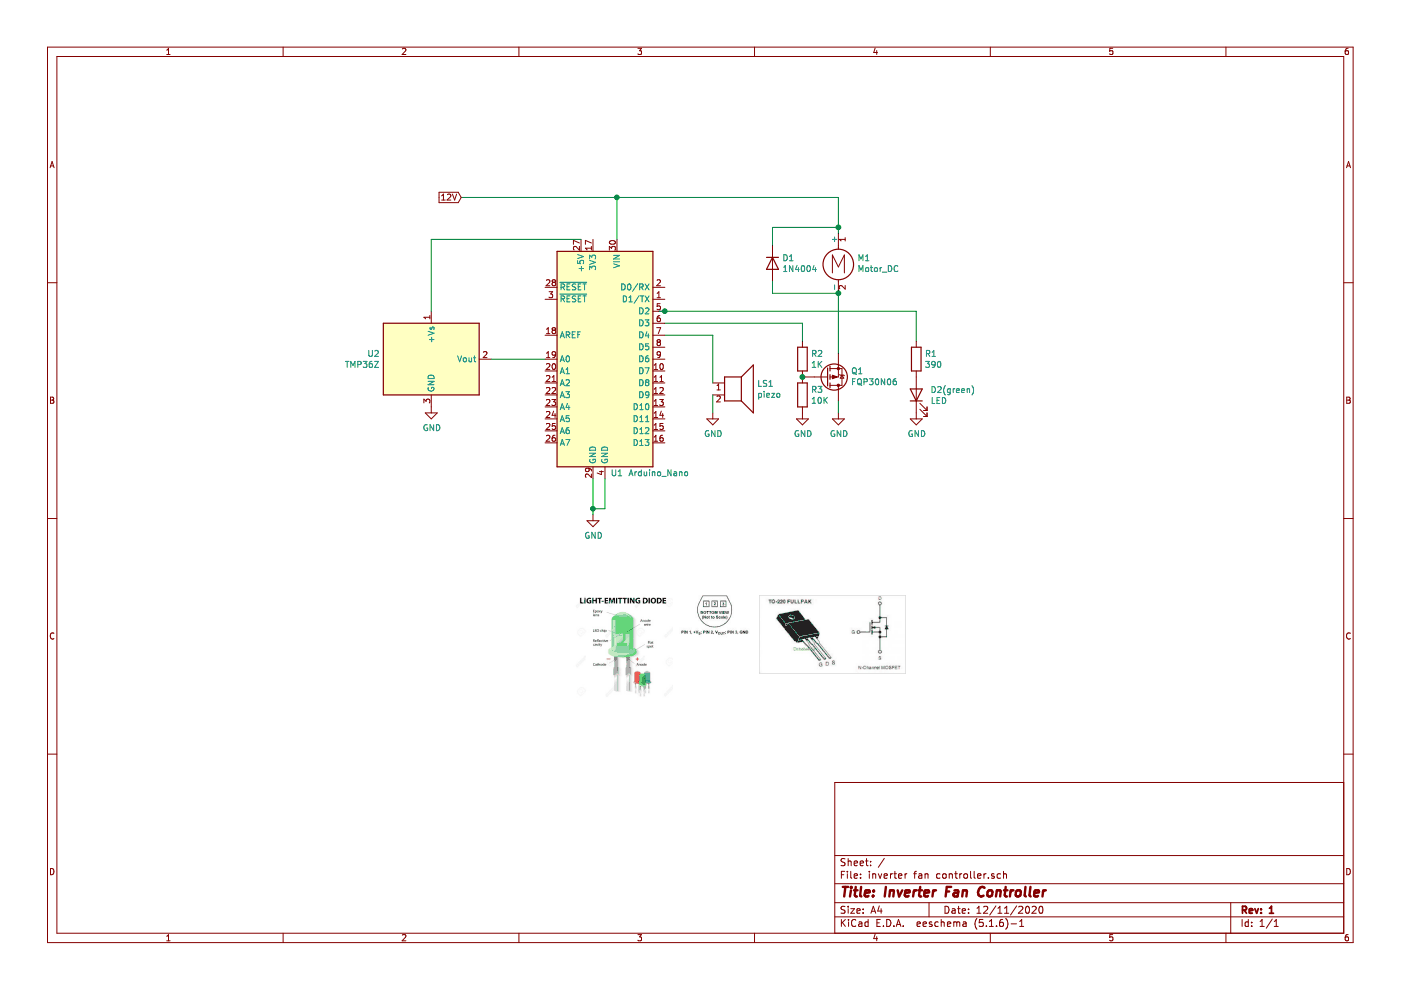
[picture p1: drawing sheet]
EESchema Schematic File Version 4
EELAYER 30 0
EELAYER END
$Descr A4 11693 8268
encoding utf-8
Sheet 1 1
Title "Inverter Fan Controller"
Date "12/11/2020"
Rev "1"
Comp ""
Comment1 ""
Comment2 ""
Comment3 ""
Comment4 ""
$EndDescr
$Comp
L Device:R R3
U 1 1
P 6700 3300
F 0 "R3" H 6770 3346 50  0000 L CNN
F 1 "10K" H 6770 3255 50  0000 L CNN
F 2 "" V 6630 3300 50  0001 C CNN
F 3 "~" H 6700 3300 50  0001 C CNN
F 4 "R" H 6700 3300 50  0001 C CNN "Spice_Primitive"
F 5 "200" H 6700 3300 50  0001 C CNN "Spice_Model"
F 6 "Y" H 6700 3300 50  0001 C CNN "Spice_Netlist_Enabled"
	1    6700 3300
	1    0    0    -1  
$EndComp
$Comp
L Device:R R1
U 1 1
P 7650 3000
F 0 "R1" H 7720 3046 50  0000 L CNN
F 1 "390" H 7720 2955 50  0000 L CNN
F 2 "" V 7580 3000 50  0001 C CNN
F 3 "~" H 7650 3000 50  0001 C CNN
F 4 "R" H 7650 3000 50  0001 C CNN "Spice_Primitive"
F 5 ".7" H 7650 3000 50  0001 C CNN "Spice_Model"
F 6 "Y" H 7650 3000 50  0001 C CNN "Spice_Netlist_Enabled"
	1    7650 3000
	1    0    0    -1  
$EndComp
$Comp
L power:GND #PWR?
U 1 1
P 6700 3450
F 0 "#PWR?" H 6700 3200 50  0001 C CNN
F 1 "GND" H 6705 3277 50  0000 C CNN
F 2 "" H 6700 3450 50  0001 C CNN
F 3 "" H 6700 3450 50  0001 C CNN
	1    6700 3450
	1    0    0    -1  
$EndComp
$Comp
L power:GND #PWR?
U 1 1
P 4950 4300
F 0 "#PWR?" H 4950 4050 50  0001 C CNN
F 1 "GND" H 4955 4127 50  0000 C CNN
F 2 "" H 4950 4300 50  0001 C CNN
F 3 "" H 4950 4300 50  0001 C CNN
	1    4950 4300
	1    0    0    -1  
$EndComp
$Comp
L MCU_Module:Arduino_Nano_v3.x U1
U 1 1
P 5050 3000
F 0 "U1" H 4950 2050 50  0000 C CNN
F 1 "Arduino_Nano" H 4600 2050 50  0000 C CNN
F 2 "Module:Arduino_Nano" H 5050 3000 50  0001 C CIN
F 3 "http://www.mouser.com/pdfdocs/Gravitech_Arduino_Nano3_0.pdf" H 5050 3000 50  0001 C CNN
	1    5050 3000
	-1   0    0    -1  
$EndComp
$Comp
L Device:LED D2(green)
U 1 1
P 7650 3300
F 0 "D2(green)" V 7689 3182 50  0000 R CNN
F 1 "LED" V 7598 3182 50  0000 R CNN
F 2 "" H 7650 3300 50  0001 C CNN
F 3 "~" H 7650 3300 50  0001 C CNN
	1    7650 3300
	0    -1   -1   0   
$EndComp
$Comp
L Diode:1N4004 D1
U 1 1
P 6450 2200
F 0 "D1" V 6404 2280 50  0000 L CNN
F 1 "1N4004" V 6495 2280 50  0000 L CNN
F 2 "Diode_THT:D_DO-41_SOD81_P10.16mm_Horizontal" H 6450 2025 50  0001 C CNN
F 3 "http://www.vishay.com/docs/88503/1n4001.pdf" H 6450 2200 50  0001 C CNN
	1    6450 2200
	0    1    1    0   
$EndComp
$Comp
L Transistor_FET:FQP30N06 Q1
U 1 1
P 6900 3150
F 0 "Q1" H 7104 3104 50  0000 L CNN
F 1 "FQP30N06" H 7104 3195 50  0000 L CNN
F 2 "Package_TO_SOT_THT:TO-220-3_Vertical" H 7100 3075 50  0001 L CIN
F 3 "http://www.irf.com/product-info/datasheets/data/irf9540n.pdf" H 6900 3150 50  0001 L CNN
	1    6900 3150
	1    0    0    1   
$EndComp
$Comp
L Device:R R2
U 1 1
P 6700 3000
F 0 "R2" H 6770 3046 50  0000 L CNN
F 1 "1K" H 6770 2955 50  0000 L CNN
F 2 "" V 6630 3000 50  0001 C CNN
F 3 "~" H 6700 3000 50  0001 C CNN
F 4 "R" H 6700 3000 50  0001 C CNN "Spice_Primitive"
F 5 "200" H 6700 3000 50  0001 C CNN "Spice_Model"
F 6 "Y" H 6700 3000 50  0001 C CNN "Spice_Netlist_Enabled"
	1    6700 3000
	1    0    0    -1  
$EndComp
Connection ~ 6700 3150
$Comp
L Device:Speaker LS1
U 1 1
P 6150 3200
F 0 "LS1" H 6320 3196 50  0000 L CNN
F 1 "piezo" H 6320 3105 50  0000 L CNN
F 2 "" H 6150 3000 50  0001 C CNN
F 3 "~" H 6140 3150 50  0001 C CNN
	1    6150 3200
	1    0    0    -1  
$EndComp
Wire Wire Line
	5150 2000 5150 1650
Wire Wire Line
	5150 1650 3850 1650
$Comp
L power:GND #PWR?
U 1 1
P 5950 3450
F 0 "#PWR?" H 5950 3200 50  0001 C CNN
F 1 "GND" H 5955 3277 50  0000 C CNN
F 2 "" H 5950 3450 50  0001 C CNN
F 3 "" H 5950 3450 50  0001 C CNN
	1    5950 3450
	1    0    0    -1  
$EndComp
Wire Wire Line
	5550 2700 6700 2700
Wire Wire Line
	6700 2700 6700 2850
Wire Wire Line
	5550 2800 5950 2800
Wire Wire Line
	5950 3300 5950 3450
$Comp
L power:GND #PWR?
U 1 1
P 7000 3450
F 0 "#PWR?" H 7000 3200 50  0001 C CNN
F 1 "GND" H 7005 3277 50  0000 C CNN
F 2 "" H 7000 3450 50  0001 C CNN
F 3 "" H 7000 3450 50  0001 C CNN
	1    7000 3450
	1    0    0    -1  
$EndComp
Wire Wire Line
	7000 3450 7000 3350
$Comp
L power:GND #PWR?
U 1 1
P 7650 3450
F 0 "#PWR?" H 7650 3200 50  0001 C CNN
F 1 "GND" H 7655 3277 50  0000 C CNN
F 2 "" H 7650 3450 50  0001 C CNN
F 3 "" H 7650 3450 50  0001 C CNN
	1    7650 3450
	1    0    0    -1  
$EndComp
Wire Wire Line
	5500 2600 5550 2600
Wire Wire Line
	7650 2600 7650 2850
Wire Wire Line
	3600 2600 3600 2000
Wire Wire Line
	3600 2000 4850 2000
Wire Wire Line
	4100 3000 4550 3000
$Comp
L power:GND #PWR?
U 1 1
P 3600 3400
F 0 "#PWR?" H 3600 3150 50  0001 C CNN
F 1 "GND" H 3605 3227 50  0000 C CNN
F 2 "" H 3600 3400 50  0001 C CNN
F 3 "" H 3600 3400 50  0001 C CNN
	1    3600 3400
	1    0    0    -1  
$EndComp
$Comp
L Motor:Motor_DC M1
U 1 1
P 7000 2150
F 0 "M1" H 7158 2146 50  0000 L CNN
F 1 "Motor_DC" H 7158 2055 50  0000 L CNN
F 2 "" H 7000 2060 50  0001 C CNN
F 3 "~" H 7000 2060 50  0001 C CNN
	1    7000 2150
	1    0    0    -1  
$EndComp
Wire Wire Line
	5150 1650 7000 1650
Wire Wire Line
	7000 1650 7000 1900
Connection ~ 5150 1650
Connection ~ 7000 1900
Wire Wire Line
	7000 1900 7000 1950
Wire Wire Line
	7000 2450 7000 2950
Connection ~ 7000 2450
Connection ~ 5550 2600
Wire Wire Line
	5550 2600 7650 2600
Wire Wire Line
	5950 2800 5950 3200
Wire Wire Line
	6450 1900 7000 1900
Wire Wire Line
	6450 2450 7000 2450
Wire Wire Line
	6450 1900 6450 2050
Wire Wire Line
	6450 2350 6450 2450
Wire Wire Line
	4950 4000 4950 4250
Wire Wire Line
	5050 4000 5050 4250
Text GLabel 3850 1650 0    50   Input ~ 0
12V
$Comp
L Sensor_Temperature:TMP36Z U2
U 1 1
P 3600 3000
F 0 "U2" H 3170 3046 50  0000 R CNN
F 1 "TMP36Z" H 3170 2955 50  0000 R CNN
F 2 "Package_SO:SOIC-8_3.9x4.9mm_P1.27mm" H 3600 2550 50  0001 C CNN
F 3 "https://www.analog.com/media/en/technical-documentation/data-sheets/TMP35_36_37.pdf" H 3600 3000 50  0001 C CNN
	1    3600 3000
	1    0    0    -1  
$EndComp
Wire Wire Line
	4950 4250 5050 4250
Connection ~ 4950 4250
Wire Wire Line
	4950 4300 4950 4250
$EndSCHEMATC
